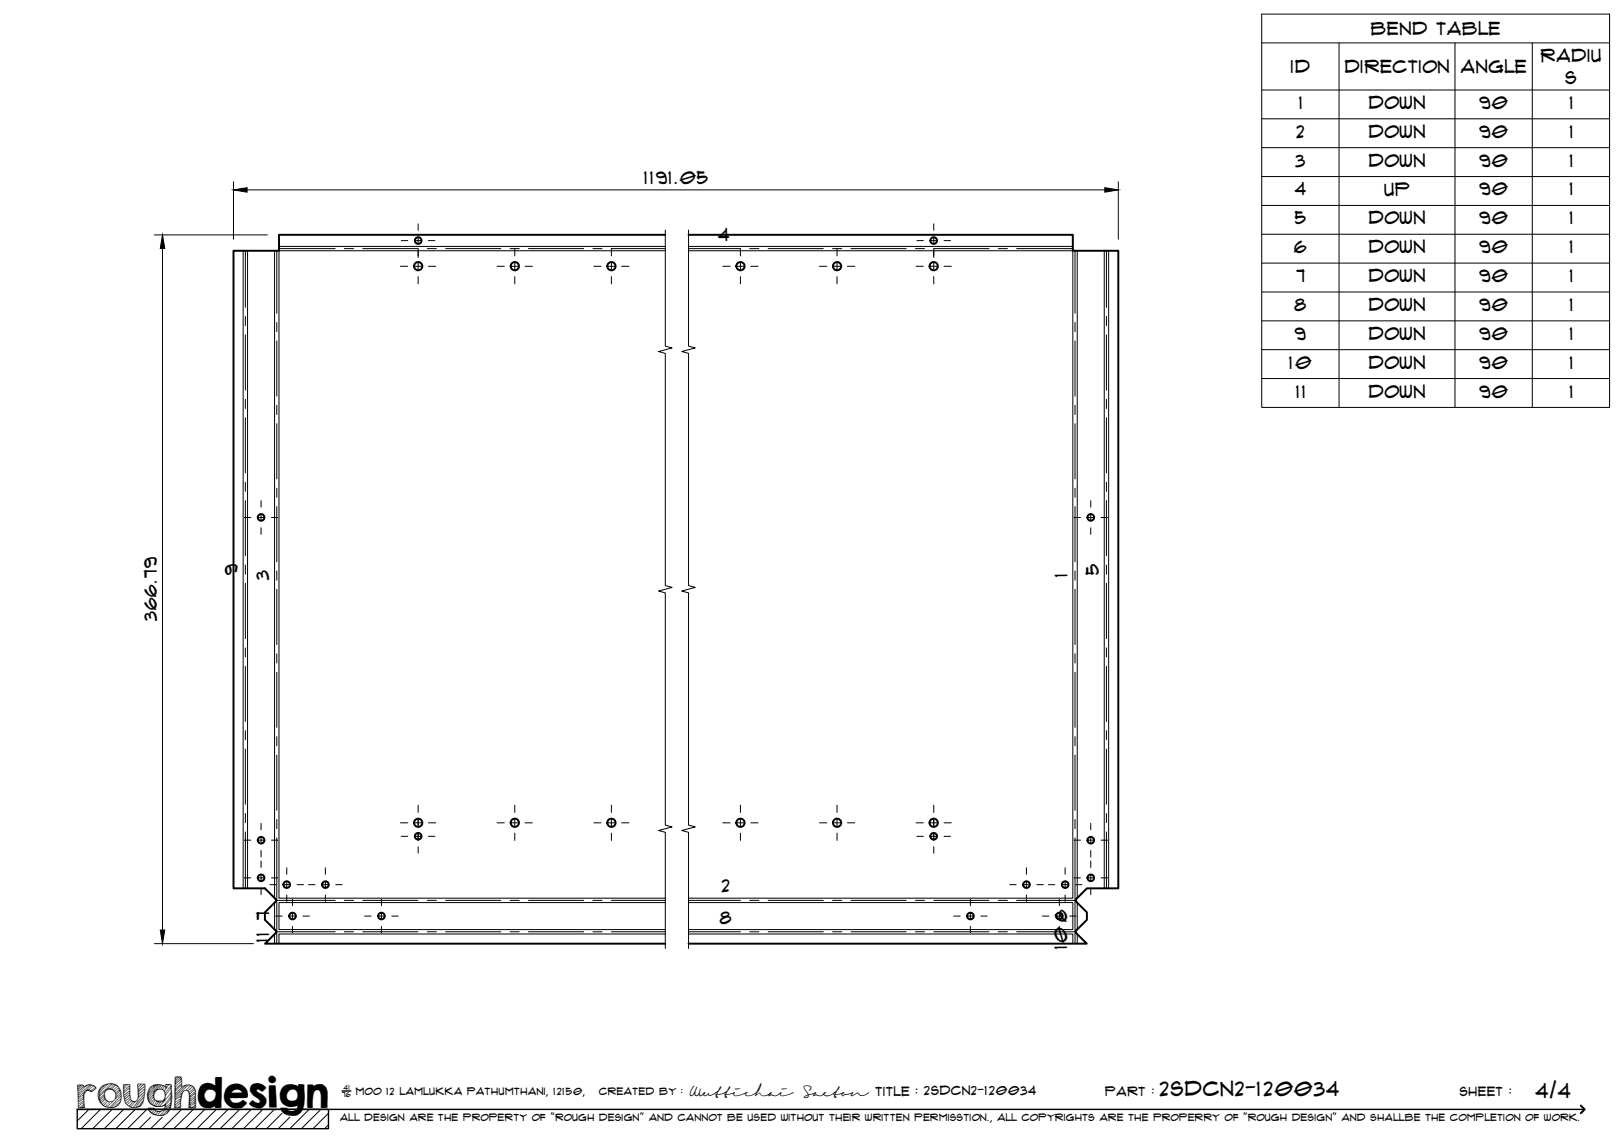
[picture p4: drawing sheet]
<svg xmlns="http://www.w3.org/2000/svg" width="420mm" height="297mm" viewBox="0 0 420 297" stroke-linecap="round" stroke-linejoin="round" font-family="sans-serif">
<!-- layer: Visible -->
<g fill="none" stroke="#000" stroke-width=".51">
<path d="M172.1 60.8h-99.9v4.1h-11.8v165h8.1l2.9 2.9-.1 .5-2.8 2.8v1.9l2.8 2.7 .1 .5-2.8 3h103.5M178.1 60.8h99.5v4.1h11.7v165h-8.1l-2.9 2.9 .1 .5 2.8 2.8v1.9l-2.7 2.7-.2 .5 2.9 3h-103.1"/>
<circle cx="108.2" cy="62.2" r=".86"/>
<circle cx="108.2" cy="68.9" r="1.07"/>
<circle cx="133.2" cy="68.9" r="1.07"/>
<circle cx="158.2" cy="68.9" r="1.07"/>
<circle cx="191.6" cy="68.9" r="1.07"/>
<circle cx="216.6" cy="68.9" r="1.07"/>
<circle cx="241.6" cy="62.2" r=".86"/>
<circle cx="241.6" cy="68.9" r="1.07"/>
<circle cx="67.6" cy="133.9" r=".86"/>
<circle cx="282.2" cy="133.9" r=".86"/>
<circle cx="67.6" cy="217.4" r=".86"/>
<circle cx="108.2" cy="216.4" r=".86"/>
<circle cx="108.2" cy="212.9" r="1.07"/>
<circle cx="133.2" cy="212.9" r="1.07"/>
<circle cx="158.2" cy="212.9" r="1.07"/>
<circle cx="191.6" cy="212.9" r="1.07"/>
<circle cx="216.6" cy="212.9" r="1.07"/>
<circle cx="241.6" cy="216.4" r=".86"/>
<circle cx="241.6" cy="212.9" r="1.07"/>
<circle cx="282.2" cy="217.4" r=".86"/>
<circle cx="67.6" cy="227.1" r=".86"/>
<circle cx="74.2" cy="228.9" r=".86"/>
<circle cx="75.7" cy="237" r=".86"/>
<circle cx="84.2" cy="228.9" r=".86"/>
<circle cx="98.7" cy="237" r=".86"/>
<circle cx="251.1" cy="237" r=".86"/>
<circle cx="265.6" cy="228.9" r=".86"/>
<circle cx="274.1" cy="237" r=".86"/>
<circle cx="275.6" cy="228.9" r=".86"/>
<circle cx="282.2" cy="227.1" r=".86"/>
</g>
<!-- layer: Bend Center -->
<g fill="none" stroke="#000" stroke-width=".26">
<path d="M63.5 64.9v14.6M71.6 64.9v16.2M72.2 64.3h14.5M89.1 64.3h2.4M93.9 64.3h14.2M110.5 64.3h2.4M115.3 64.3h14.3M132 64.3h2.3M136.7 64.3h14.3M153.4 64.3h2.4M158.2 64.3h13.9M178.1 64.3h13.5"/>
<path d="M194 64.3h2.3M198.7 64.3h14.3M215.4 64.3h2.4M220.2 64.3h14.2M236.8 64.3h2.4M241.6 64.3h14.3M258.3 64.3h2.3M263 64.3h14.6M278.1 64.9v16.2M286.3 64.9v14.6M63.5 81.9v2.4M63.5 86.6v14.3"/>
<path d="M71.6 83.4v2.4M71.6 88.2v14.3M278.1 83.4v2.4M278.1 88.2v14.3M286.3 81.9v2.4M286.3 86.6v14.3M63.5 103.3v2.4M63.5 108.1v14.3M71.6 104.9v2.4M71.6 109.6v14.3M278.1 104.9v2.4M278.1 109.6v14.3"/>
<path d="M286.3 103.3v2.4M286.3 108.1v14.3M63.5 124.8v2.3M63.5 129.5v14.3M71.6 126.3v2.4M71.6 131.1v14.3M278.1 126.3v2.4M278.1 131.1v14.3M286.3 124.8v2.3M286.3 129.5v14.3M63.5 146.2v2.4M63.5 150.9v14.3"/>
<path d="M71.6 147.7v2.4M71.6 152.5v14.3M278.1 147.7v2.4M278.1 152.5v14.3M286.3 146.2v2.4M286.3 150.9v14.3M63.5 167.6v2.4M63.5 172.4v14.3M71.6 169.2v2.3M71.6 173.9v14.3M278.1 169.2v2.3M278.1 173.9v14.3"/>
<path d="M286.3 167.6v2.4M286.3 172.4v14.3M63.5 189v2.4M63.5 193.8v14.3M71.6 190.6v2.4M71.6 195.4v14.3M278.1 190.6v2.4M278.1 195.4v14.3M286.3 189v2.4M286.3 193.8v14.3M63.5 210.5v2.4M63.5 215.3v14.6"/>
<path d="M71.6 216.8v27.4M71.6 212v2.4M278.1 216.8v27.4M278.1 212v2.4M286.3 210.5v2.4M286.3 215.3v14.6M71.4 233h15.3M89.1 233h2.4M93.9 233h14.2M110.5 233h2.4M115.3 233h14.3M132 233h2.3"/>
<path d="M136.7 233h14.3M153.4 233h2.4M158.2 233h13.9M178.1 233h13.5M194 233h2.3M198.7 233h14.3M215.4 233h2.4M220.2 233h14.2M236.8 233h2.4M241.6 233h14.3M258.3 233h2.3M263 233h15.3"/>
<path d="M71.4 241.1h15.3M89.1 241.1h2.4M93.9 241.1h14.2M110.5 241.1h2.4M115.3 241.1h14.3M132 241.1h2.3M136.7 241.1h14.3M153.4 241.1h2.4M158.2 241.1h13.9M178.1 241.1h13.5M194 241.1h2.3M198.7 241.1h14.3"/>
<path d="M215.4 241.1h2.4M220.2 241.1h14.2M236.8 241.1h2.4M241.6 241.1h14.3M258.3 241.1h2.3M263 241.1h15.3"/>
</g>
<!-- layer: Visible Narrow -->
<g fill="none" stroke="#000" stroke-width=".26">
<path d="M62.9 64.9v165M64.1 64.9v165M71 64.9v167.5M72.2 63.8h99.9M172.1 64.9h-99.9v167.5h99.9M178.1 64.9h99.5v167.5h-99.5M178.1 63.8h99.5M278.7 64.9v167.5M285.7 64.9v165M286.8 64.9v165M71 233.6v6.9M172.1 233.5h-99.9v7h99.9"/>
<path d="M178.1 233.5h99.5v7h-99.5M278.7 233.6v6.9M71 241.7v2.5M172.1 241.7h-99.9v2.5M178.1 241.7h99.5v2.5M278.7 241.7v2.5"/>
</g>
<!-- layer: TitleBlock -->
<path d="M20 287h65v5h-65zM20 287h390M88.5 282.3h2.3" fill="none" stroke="#000" stroke-width=".36"/>
<path d="M409 286.1l1 .9-1 1" fill="none" stroke="#000" stroke-width=".51"/>
<g fill="none" stroke="#000" stroke-width=".26">
<path d="M23 287l-3 3.1M26 287l-5 5M29 287l-5 5M32 287l-5 5M35 287l-5 5M38 287l-5 5M39 289.1l-3 2.9M42 289.1l-3 2.9M47 287l-5 5M50 287l-5 5M53 287l-5 5M56 287l-5 5"/>
<path d="M59 287l-5 5M62 287l-5 5M65 287l-5 5M68 287l-5 5M71 287l-5 5M73 288l-4 4M75 289.1l-3 2.9M80 287l-5 5M83 287l-5 5M85 288l-4 4M85 291l-1 1"/>
</g>
<!-- layer: Smart Centers -->
<g fill="none" stroke="#000" stroke-width=".26">
<path d="M108.2 57.9v1.7M241.6 57.9v1.7M103.6 68.9h1.9M103.8 62.3h1.7M107.3 68.9h1.8M107.3 62.3h1.8M108.2 61.4v1.8M108.2 64.3v2.3M108.2 68v1.8M108.2 71.6v1.9M110.8 68.9h1.9M110.8 62.3h1.7"/>
<path d="M128.6 68.9h1.9M132.3 68.9h1.8M133.2 64.3v1.9M133.2 68v1.8M133.2 71.6v1.9M135.8 68.9h1.9M153.6 68.9h1.9M157.3 68.9h1.8M158.2 64.3v1.9M158.2 68v1.8M158.2 71.6v1.9M160.8 68.9h1.9"/>
<path d="M187 68.9h1.9M190.7 68.9h1.8M191.6 64.3v1.9M191.6 68v1.8M191.6 71.6v1.9M194.2 68.9h1.9M212 68.9h1.9M215.7 68.9h1.8M216.6 64.3v1.9M216.6 68v1.8M216.6 71.6v1.9M219.2 68.9h1.9"/>
<path d="M237 68.9h1.9M237.2 62.3h1.7M240.7 68.9h1.8M240.7 62.3h1.8M241.6 61.4v1.8M241.6 64.3v2.3M241.6 68v1.8M241.6 71.6v1.9M244.2 68.9h1.9M244.2 62.3h1.7M63.2 133.9h1.7M66.7 133.9h1.7"/>
<path d="M67.5 129.5v1.7M67.5 133v1.8M67.5 136.6v1.6M70.2 133.9h1.7M277.9 133.9h1.6M281.3 133.9h1.8M282.2 129.5v1.7M282.2 133v1.8M282.2 136.6v1.6M284.9 133.9h1.7M63.2 217.4h1.7M66.7 217.4h1.7"/>
<path d="M67.5 213v1.7M67.5 216.5v1.8M70.2 217.4h1.7M103.6 212.9h1.9M103.8 216.4h1.7M107.3 216.4h1.8M107.3 212.9h1.8M108.2 208.3v1.9M108.2 212v1.8M108.2 215.5v2M108.2 219.1v1.7M110.8 216.4h1.7"/>
<path d="M110.8 212.9h1.9M128.6 212.9h1.9M132.3 212.9h1.8M133.2 208.3v1.9M133.2 212v1.8M133.2 215.6v1.9M135.8 212.9h1.9M153.6 212.9h1.9M157.3 212.9h1.8M158.2 208.3v1.9M158.2 212v1.8M158.2 215.6v1.9"/>
<path d="M160.8 212.9h1.9M187 212.9h1.9M190.7 212.9h1.8M191.6 208.3v1.9M191.6 212v1.8M191.6 215.6v1.9M194.2 212.9h1.9M212 212.9h1.9M215.7 212.9h1.8M216.6 208.3v1.9M216.6 212v1.8M216.6 215.6v1.9"/>
<path d="M219.2 212.9h1.9M237 212.9h1.9M237.2 216.4h1.7M240.7 216.4h1.8M240.7 212.9h1.8M241.6 208.3v1.9M241.6 212v1.8M241.6 215.5v2M241.6 219.1v1.7M244.2 216.4h1.7M244.2 212.9h1.9M277.9 217.4h1.6"/>
<path d="M281.3 217.4h1.8M282.2 213v1.7M282.2 216.5v1.8M284.9 217.4h1.7M63.2 227.1h1.7M66.7 227.1h1.7M67.5 220.1v1.6M67.5 222.8v1.7M67.5 226.3v1.7M67.5 229.8v1.7M69.8 228.9h1.7M70.2 227.1h1.7"/>
<path d="M71.3 237h1.7M73.3 228.9h1.8M74.2 224.5v1.7M74.2 228v1.8M74.2 231.6v1.6M74.8 237h1.8M75.7 232.7v1.6M75.7 236.1v1.8M75.7 239.7v1.7M76.9 228.9h1.6M78.4 237h1.6M79.8 228.9h1.7"/>
<path d="M83.3 228.9h1.8M84.2 224.5v1.7M84.2 228v1.8M84.2 231.6v1.6M86.9 228.9h1.6M94.3 237h1.7M97.8 237h1.8M98.7 232.7v1.6M98.7 236.1v1.8M98.7 239.7v1.7M101.4 237h1.6M246.7 237h1.7"/>
<path d="M250.2 237h1.8M251.1 232.7v1.6M251.1 236.1v1.8M251.1 239.7v1.7M253.7 237h1.7M261.2 228.9h1.7M264.7 228.9h1.8M265.6 224.5v1.7M265.6 228v1.8M265.6 231.6v1.6M268.2 228.9h1.7M269.7 237h1.7"/>
<path d="M271.2 228.9h1.7M273.2 237h1.8M274.1 232.7v1.6M274.1 236.1v1.8M274.1 239.7v1.7M274.7 228.9h1.8M275.6 224.5v1.7M275.6 228v1.8M275.6 231.6v1.6M276.7 237h1.7M277.9 227.1h1.6M278.2 228.9h1.7"/>
<path d="M281.3 227.1h1.8M282.2 220.1v1.6M282.2 222.8v1.7M282.2 226.3v1.7M282.2 229.8v1.7M284.9 227.1h1.7"/>
</g>
<!-- layer: Break Lines -->
<path d="M172.1 59.5v30.1l1.8 .4-3.5 1 1.7 .4v60.1l1.8 .5-3.5 .9 1.7 .5v60.1l1.8 .5-3.5 .9 1.7 .5v30M178.1 59.5v30.1l1.8 .4-3.5 1 1.7 .4v60.1l1.8 .5-3.5 .9 1.7 .5v60.1l1.8 .5-3.5 .9 1.7 .5v30" fill="none" stroke="#000" stroke-width=".26"/>
<!-- layer: Bend Tables -->
<g fill="none" stroke="#000" stroke-width=".26">
<path d="M326.4 3.6h90v101.8h-90zM326.4 11.1h90M346.4 11.1v94.3M376.4 11.1v94.3M396.4 11.1v94.3M326.4 23.3h90M326.4 30.7h90M326.4 38.2h90M326.4 45.7h90M326.4 53.2h90M326.4 60.6h90M326.4 68.1h90"/>
<path d="M326.4 75.6h90M326.4 83h90M326.4 90.5h90M326.4 97.9h90"/>
</g>
<!-- layer: FD_Dimensions -->
<path d="M60.4 47v14.9M63.9 49.1h221.9M289.3 47v14.9M39.9 60.8h29.3M42 64.3v176.4M39.9 244.2h25.7" fill="none" stroke="#000" stroke-width=".26"/>
<path d="M60.4 49.1l3.5-.5v1.1zM285.8 48.6l3.5 .5-3.5 .6zM42 60.8l.6 3.5h-1.1zM41.5 240.7h1.1l-.6 3.5z" fill="#000" stroke="#000" stroke-width=".26"/>
<text font-size="9.7" x="19.9" y="286.8">roughdesign</text>
<g font-size="5.3">
<text x="300.1" y="283.6">2SDCN2-120034</text>
<text x="397.3" y="284">4/4</text>
</g>
<g font-size="4.6">
<text x="354.8" y="9.1">Bend Table</text>
<text x="398.6" y="16">Radiu</text>
<text x="334.1" y="19">ID</text>
<text x="348" y="18.9">Direction</text>
<text x="378" y="18.9">Angle</text>
<text x="405" y="21.8">s</text>
<text x="336.1" y="28.2">1</text>
<text x="354.1" y="28.2">Down</text>
<text x="382.8" y="28.2">90</text>
<text x="406.1" y="28.2">1</text>
<text x="335.4" y="35.7">2</text>
<text x="354.1" y="35.7">Down</text>
<text x="382.8" y="35.7">90</text>
<text x="406.1" y="35.7">1</text>
<text x="166.6" y="47.7">1191.05</text>
<text x="335.2" y="43.1">3</text>
<text x="354.1" y="43.1">Down</text>
<text x="382.8" y="43.1">90</text>
<text x="406.1" y="43.1">1</text>
<text x="335" y="50.6">4</text>
<text x="358.2" y="50.6">Up</text>
<text x="382.8" y="50.6">90</text>
<text x="406.1" y="50.6">1</text>
<text x="335" y="58">5</text>
<text x="354.1" y="58.1">Down</text>
<text x="382.8" y="58">90</text>
<text x="406.1" y="58">1</text>
<text x="185.8" y="62.3">4</text>
<text x="334.8" y="65.5">6</text>
<text x="354.1" y="65.5">Down</text>
<text x="382.8" y="65.5">90</text>
<text x="406.1" y="65.5">1</text>
<text x="335.4" y="73">7</text>
<text x="354.1" y="73">Down</text>
<text x="382.8" y="73">90</text>
<text x="406.1" y="73">1</text>
<text x="334.9" y="80.4">8</text>
<text x="354.1" y="80.5">Down</text>
<text x="382.8" y="80.4">90</text>
<text x="406.1" y="80.4">1</text>
<text x="335" y="87.9">9</text>
<text x="354.1" y="87.9">Down</text>
<text x="382.8" y="87.9">90</text>
<text x="406.1" y="87.9">1</text>
<text x="333.6" y="95.4">10</text>
<text x="354.1" y="95.4">Down</text>
<text x="382.8" y="95.4">90</text>
<text x="406.1" y="95.4">1</text>
<text x="335.3" y="102.9">11</text>
<text x="354.1" y="102.9">Down</text>
<text x="382.8" y="102.9">90</text>
<text x="406.1" y="102.9">1</text>
<text x="61.5" y="148.8" transform="rotate(-90 61.5 148.8)">9</text>
<text x="276.1" y="149.3" transform="rotate(-90 276.1 149.3)">1</text>
<text x="284.2" y="148.8" transform="rotate(-90 284.2 148.8)">5</text>
<text x="69.6" y="150.2" transform="rotate(-90 69.6 150.2)">3</text>
<text x="40.5" y="160.7" transform="rotate(-90 40.5 160.7)">366.79</text>
<text x="186.8" y="230.9">2</text>
<text x="69.6" y="238.1" transform="rotate(-90 69.6 238.1)">7</text>
<text x="186.3" y="239.1">8</text>
<text x="276.1" y="238.6" transform="rotate(-90 276.1 238.6)">6</text>
<text x="69.6" y="243.7" transform="rotate(-90 69.6 243.7)">11</text>
<text x="276.1" y="245.5" transform="rotate(-90 276.1 245.5)">10</text>
</g>
<g font-size="3.4">
<text x="178.3" y="283.5">Wuttichai</text>
<text x="208.1" y="283.5">Saeton title : 2SDCN2-120034</text>
</g>
<g font-size="3.3">
<text x="286" y="283.5">Part :</text>
<text x="377.7" y="283.5">sheet :</text>
</g>
<g font-size="2.7">
<text x="92.1" y="283.3">moo 12 Lamlukka pathumthani, 12150,</text>
<text x="155" y="283.3">created by :</text>
</g>
<text font-size="2.6" x="88" y="290.1">all design are the property of &quot;rough design&quot; and cannot be used without their written permisstion., all copyrights are the properry of &quot;rough design&quot; and shallbe the completion of work.</text>
<g font-size="1.9">
<text x="88.5" y="283.9">76</text>
<text x="88.9" y="282.1">41</text>
</g>
</svg>
